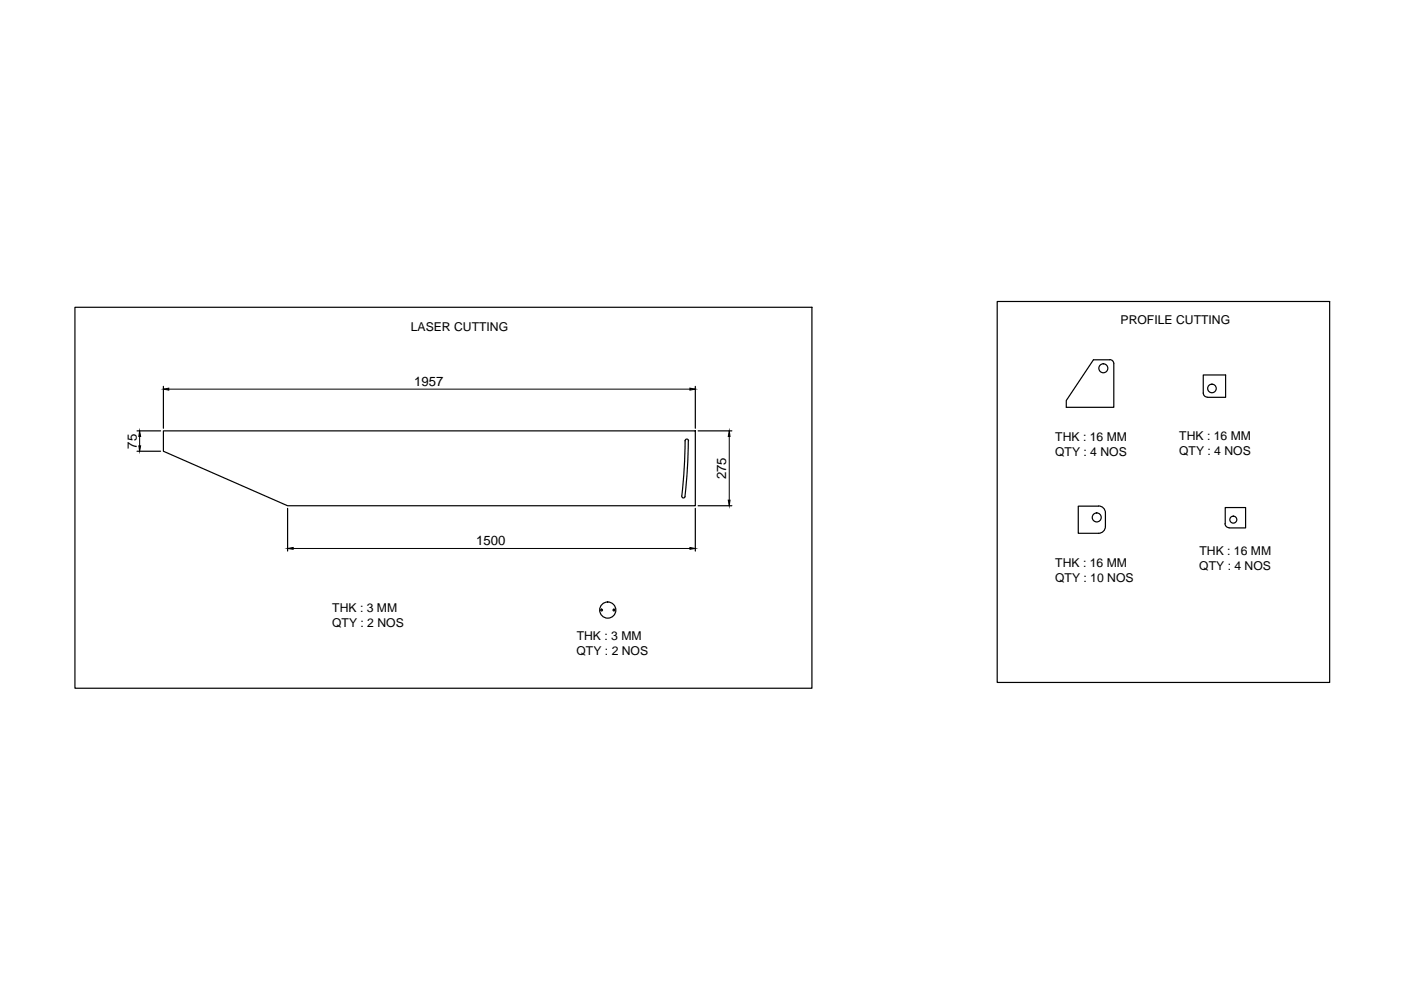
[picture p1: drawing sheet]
<svg xmlns="http://www.w3.org/2000/svg" width="297mm" height="210mm" viewBox="0 0 297 210" stroke-linecap="round" stroke-linejoin="round" font-family="sans-serif">
<!-- layer: 0 -->
<g fill="none" stroke="#000" stroke-width=".25">
<path d="M15.9 65.2h156.2v80.7h-156.2zM211.4 63.9h70.5v80.8h-70.5zM235.3 76.2a.87 .87 0 0 1 .8 .9v9.3h-10v-1.5l5.7-8.6h3.5M29.1 91.4h5M29.1 95.7h5M34.6 91.4h112.8v15.8h-86.4l-26.4-11.5zM34.6 81.9v8.9M145.3 93.4l-.2 5.4-.5 6.4a.35 .35 0 0 0 .3 .4 .35 .35 0 0 0 .4-.3M145.3 93.5a.36 .36 0 0 1 .3-.4 .36 .36 0 0 1 .4 .4M145.9 93.4l-.1 5.4-.6 6.4M147.4 81.9v8.9M148 91.4h7.2"/>
<path d="M255.1 83.4v-3.9h4.8v4.7h-3.9M255.1 83.3a.87 .87 0 0 0 .9 .9M61 107.8v9M147.4 107.8v9M148 107.2h7.2M232.9 107.3a1.46 1.46 0 0 1 1.5 1.4M232.9 107.3h-4.3v5.8h4.3M234.4 108.8v2.8a1.46 1.46 0 0 1-1.5 1.5M259.7 111a.87 .87 0 0 0 .9 .9M259.8 111v-3.4h4.3v4.3h-3.5"/>
<circle cx="233.9" cy="78.1" r=".95"/>
<circle cx="257" cy="82.4" r=".91"/>
<circle cx="232.5" cy="109.7" r=".95"/>
<circle cx="261.5" cy="110.2" r=".74"/>
<circle cx="127.5" cy="129.3" r=".19"/>
<circle cx="128.9" cy="129.3" r="1.71"/>
<circle cx="130.2" cy="129.3" r=".19"/>
</g>
<path d="M29.6 92.5v2M35.8 82.5h110.5M154.6 92.5v13.5M62.2 116.3h84.1" fill="none" stroke="#000" stroke-width=".21"/>
<path d="M29.6 91.4l.2 1.1h-.4zM29.4 94.5h.4l-.2 1.2zM34.6 82.5l1.2-.2v.4zM146.3 82.3l1.1 .2-1.1 .2zM154.6 91.4l.2 1.1h-.4zM61 116.3l1.2-.2v.4zM146.3 116.1l1.1 .2-1.1 .2zM154.4 106h.4l-.2 1.2z" fill="#000" stroke="#000" stroke-width=".21"/>
<g font-size="2.8">
<text x="87.8" y="81.9">1957</text>
<text x="29" y="95.1" transform="rotate(-90 29 95.1)">75</text>
<text x="154" y="101.6" transform="rotate(-90 154 101.6)">275</text>
<text x="101" y="115.7">1500</text>
</g>
<g font-size="2.6">
<text x="87.1" y="70.1">LASER CUTTING</text>
<text x="237.6" y="68.7">PROFILE CUTTING</text>
<text x="223.7" y="93.4">THK : 16 MM</text>
<text x="250" y="93.3">THK : 16 MM</text>
<text x="223.7" y="96.6">QTY : 4 NOS</text>
<text x="250" y="96.5">QTY : 4 NOS</text>
<text x="254.3" y="117.8">THK : 16 MM</text>
<text x="223.7" y="123.4">QTY : 10 NOS</text>
<text x="223.7" y="120.2">THK : 16 MM</text>
<text x="254.3" y="120.9">QTY : 4 NOS</text>
<text x="70.5" y="129.7">THK : 3 MM</text>
<text x="70.4" y="132.8">QTY : 2 NOS</text>
<text x="122.3" y="135.7">THK : 3 MM</text>
<text x="122.2" y="138.9">QTY : 2 NOS</text>
</g>
</svg>
